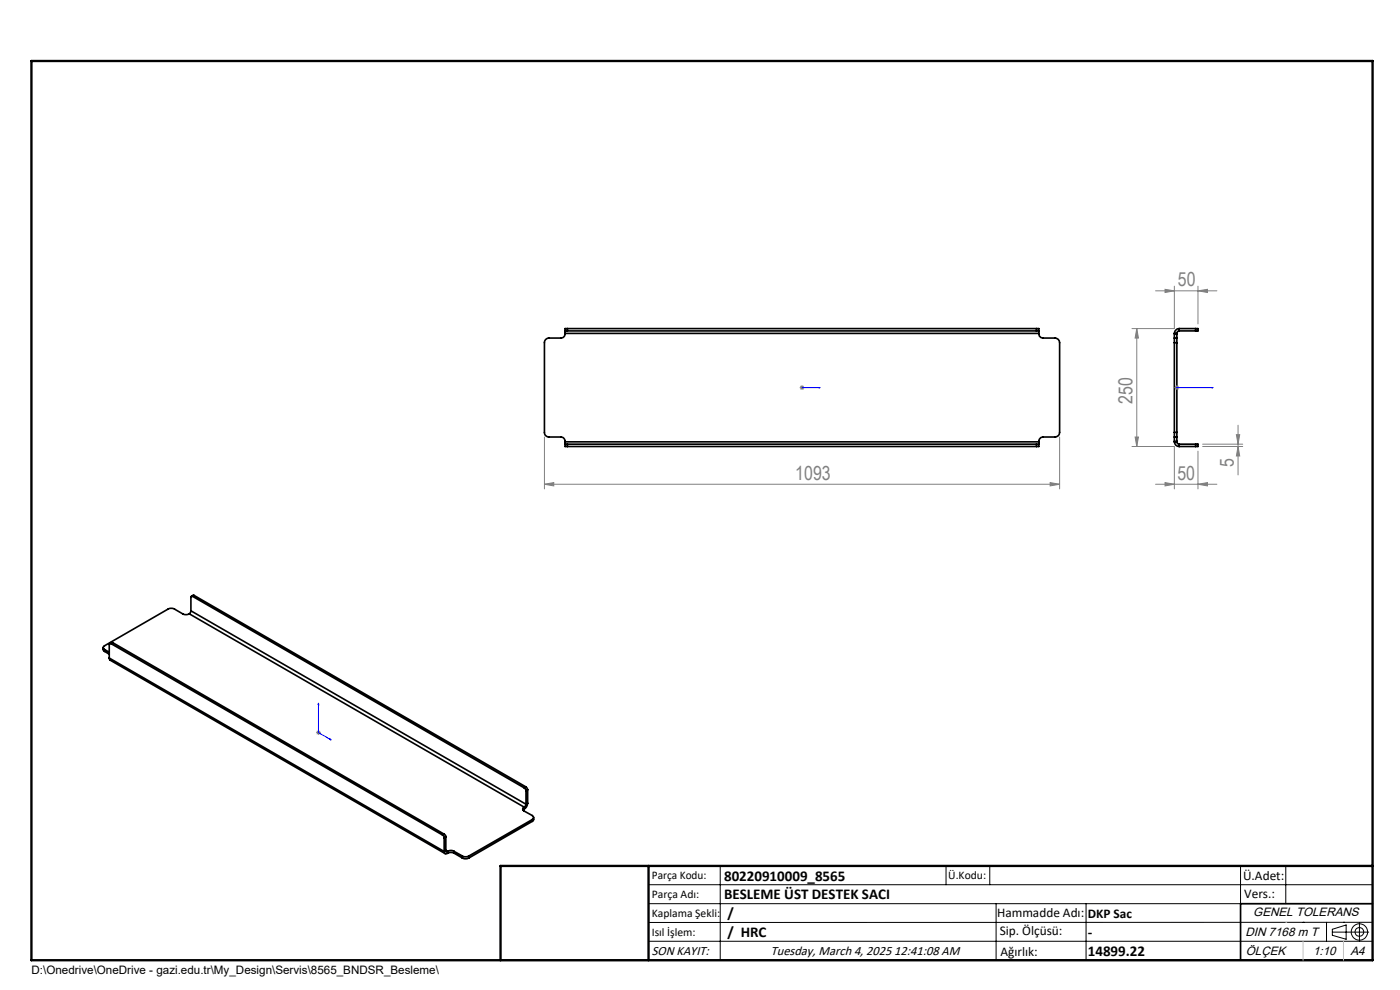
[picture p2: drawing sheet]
<svg xmlns="http://www.w3.org/2000/svg" width="297mm" height="210mm" viewBox="0 0 297 210" stroke-linecap="round" stroke-linejoin="round" font-family="sans-serif">
<g fill="none" stroke="#000" stroke-width=".35">
<path d="M119.9 70.2h.5M119.9 70.2v.5M119.9 70.7a.88 .88 0 0 1-.9 1h-2.5a.96 .96 0 0 0-1 1v19a.96 .96 0 0 0 1 1h2.5a.91 .91 0 0 1 .9 1M119.9 70.7h100.5M120.4 69.7h-.5v.5M120.4 69.7v.5M120.4 70.2h99.5M120.4 69.7h99.5M219.9 70.2h.5M219.9 69.7h.5v.5M219.9 69.7v.5M220.4 70.2v.5"/>
<path d="M220.4 70.7a.88 .88 0 0 0 .9 1h2.5a.97 .97 0 0 1 1 1v19a.97 .97 0 0 1-1 1h-2.5a.97 .97 0 0 0-.9 1M249.1 71.7v1M249.1 70.8v.9M249.1 70.7h.6M249.1 71.7h.6M249.1 72.7h.6M249.1 70.7v.1M249.1 72.7v19M249.1 70.8h.6M249.7 71.7v1M249.7 70.8v.9M249.7 70.7v.1"/>
<path d="M249.7 72.7v19M250.2 70.2l-.5 .2v.3M250.2 69.7a1.09 1.09 0 0 0-1.1 1M250.2 70.2h3.4M250.2 69.7h3.4M250.2 69.7v.5M253.6 69.7h.5v.5h-.5M253.6 69.7v.5M119.9 94.2h.5M119.9 94.2v.5h.5M119.9 93.7v.5M119.9 93.7h100.5"/>
<path d="M120.4 94.2v.5M120.4 94.2h99.5M120.4 94.7h99.5M219.9 94.2h.5M219.9 94.2v.5M220.4 94.2v.5h-.5M220.4 93.7v.5M249.1 91.7v1M249.1 92.7v.9M249.1 93.7a1.02 1.02 0 0 0 1.1 1M249.1 93.7h.6M249.1 92.7h.6"/>
<path d="M249.1 91.7h.6M249.1 93.6v.1M249.1 93.6h.6M249.7 91.7v1M249.7 92.7v.9M249.7 93.7l.1 .4 .4 .1M249.7 93.6v.1M250.2 94.2h3.4M250.2 94.7h3.4M250.2 94.2v.5M253.6 94.2h.5v.5h-.5M253.6 94.2v.5"/>
<path d="M21.9 137.4v.5l.3 .3M22.2 137.8l1 .6M22.2 137.8v.4M22.2 138.2l1 .6M23.2 139.6l.2 .4 71 41.1M23.2 139.6l71 41M23.5 136.5h-.2l-.1 .2v2.9M23.5 136.5l70.4 40.6M23.9 136.3l-.6 .2M23.9 136.3l-.4 .2M23.9 136.3l70.3 40.6M40.1 130.2l-.5 .2-.7-.1-1.9-1.1a1.5 1.5 0 0 0-1.4 0l-13.4 7.8a.43 .43 0 0 0-.3 .4 .43 .43 0 0 0 .3 .4"/>
<path d="M40.1 130.2l71.1 41M40.5 129.6l-.4 .6M40.5 129.6l71.1 41M40.9 126.5l-.4 .1v3M40.9 126.5l70.3 40.6M41.2 126.3h-.2l-.4 .2M41.2 126.3l-.3 .2M41.2 126.3l70.4 40.6M93.9 177.1l.3 .3v.4M94.2 176.9l.3 .3 .1 .3M94.2 177.8v2.8M94.2 176.9l-.3 .2"/>
<path d="M94.6 177.5l-.4 .3M94.6 177.5v2.9M111.1 171.3a.4 .4 0 0 0-.2 .3 .4 .4 0 0 0 .2 .4l1.8 1a.46 .46 0 0 1 .3 .4 .46 .46 0 0 1-.3 .4M111.1 171.7l-.2 .1M111.1 171.3v.4M111.2 167.1l.4 .6M111.2 171.2l-.1 .1M111.2 171.2v.4M111.2 171.6l-.1 .1M111.6 166.9l.3 .6M111.6 170.6l-.4 .6M111.6 167.7v2.9"/>
<path d="M111.6 166.9l-.4 .2M111.9 170.4a1.6 1.6 0 0 1-.7 1.2M111.9 167.5l-.3 .2M111.9 170.4l-.3 .2M111.9 167.5v2.9M112.9 173.8l-13.4 7.8M112.9 173.8v.4M112.9 174.2l-13.4 7.8M113.2 173.4l-.1 .7-.2 .1M94.2 180.6a.42 .42 0 0 0 .2 .5 .42 .42 0 0 0 .5-.1M94.6 180.4l.1 .2h.2M94.6 180.4l-.4 .2"/>
<path d="M94.6 180.4l.3 .2M94.9 180.6v.4M95 180.6a1.29 1.29 0 0 1 1.3 0M95 181l.5-.2 .8 .2M95 180.6h-.1M95 180.6v.4M95 181h-.1M96.3 180.6l1.8 1M96.3 180.6v.4M96.3 181l1.8 1M98.1 181.6a1.5 1.5 0 0 0 1.4 0M98.1 182a1.5 1.5 0 0 0 1.4 0"/>
<path d="M98.1 181.6v.4M99.5 181.6v.4M291.2 191.7h-28v12M106.2 203.7h185"/>
</g>
<g fill="none" stroke="#000" stroke-width=".21">
<path d="M137.6 187.7h153.6M137.6 191.7h153.6M137.6 199.7h153.6M152.8 183.7v20M200.7 183.7v4M210 183.7v4M211.3 191.7v12M230.4 191.7v12M263.2 183.7v20M272.8 183.7v8M276.4 195.6h.1M281.4 195.6v4.1"/>
<path d="M282.6 197.7h7.8M282.6 197.1l3-.9v3l-3-.8zM285 195.6h.1M288.4 195.8v3.8M291.2 195.6l-153.6 .1"/>
<circle cx="288.4" cy="197.7" r="1.74"/>
<circle cx="288.4" cy="197.7" r=".93"/>
</g>
<path d="M170 82.2h.2zM170.1 82.2h.1M170.1 82.2h3.9M174 82.2h-.4h.4M249.6 82.2h.1zM249.7 82.2h.1M249.7 82.2h7.7M257.4 82.2h-.4h.4M67.6 149.1v.4l-.1-.1zM67.6 149.1v6.3l2.7 1.6M70 156.7l.3 .3-.3-.1z" fill="none" stroke="#00f" stroke-width=".21"/>
<g fill="none" stroke="#808080" stroke-width=".21">
<path d="M241.2 69.7l.3 2h-.7zM241.2 69.7v25M245.1 61.7h13.1M247.2 61.4l1.9 .3-1.9 .3zM249.1 60.7v9h-9M254.1 61.7l2.1-.3v.6zM254.1 60.7v8M115.5 92.7v11M169.7 82.2h.9M169.8 81.9l.7 .7M170.1 81.7v1M170.5 81.9l-.7 .7"/>
<path d="M224.8 92.7v11M240.1 94.7h9v9M240.8 92.7h.7l-.3 2zM249.1 82.2h1.1M249.3 81.9l.7 .7M249.7 81.7v1M250 81.9l-.7 .7M254.1 95.7v8M255.1 94.7h8.5M255.1 94.2h8.5M262.3 92.2h.7l-.4 2zM262.6 94.7l.4 2h-.7z"/>
<path d="M262.6 90.2v10.5M115.5 102.7l2-.3v.7zM115.5 102.7h109.3M222.8 102.4l2 .3-2 .4zM245.1 102.7h13.1M247.2 102.4l1.9 .3-1.9 .4zM254.1 102.7l2.1-.3v.7zM67.1 155.4h1M67.2 155l.7 .7M67.6 154.9v1M67.9 155l-.7 .7"/>
</g>
<path d="M6.7 12.9h284.5v190.8h-284.5zM137.6 183.7v20M291.2 183.7h-185v20" fill="none" stroke="#000" stroke-width=".5"/>
<path d="M272.8 195.6h.1M276.4 199.7v4M285 199.7v4" fill="none" stroke="#c0c0c0" stroke-width=".21"/>
<g fill="#00f">
<path d="M70 156.7l.3 .3-.3-.1zM67.6 149.1v.4l-.1-.1zM173.6 82.2h.4zM170 82.2h.2z"/>
<path d="M249.6 82.2h.1zM257 82.2h.4z"/>
</g>
<g fill="#808080">
<path d="M115.5 102.7l2-.3v.7zM222.8 102.4l2 .3-2 .4z"/>
<path d="M247.2 102.4l1.9 .3-1.9 .4zM254.1 102.7l2.1-.3v.7z"/>
<path d="M254.1 61.7l2.1-.3v.6zM247.2 61.4l1.9 .3-1.9 .3z"/>
<path d="M241.2 69.7l.3 2h-.7zM240.8 92.7h.7l-.3 2zM262.3 92.2h.7l-.4 2zM262.6 94.7l.4 2h-.7z"/>
</g>
<g font-size="4.1" fill="#808080">
<text x="249.9" y="60.8">50</text>
<text x="240.2" y="85.6" transform="rotate(-90 240.2 85.6)">250</text>
<text x="168.7" y="101.8">1093</text>
<text x="249.8" y="101.8">50</text>
<text x="261.7" y="99.1" transform="rotate(-90 261.7 99.1)">5</text>
</g>
<g font-size="3.2">
<text x="153.6" y="190.8">BESLEME ÜST DESTEK SACI</text>
<text x="153.6" y="186.8">80220910009_8565</text>
<text x="154.3" y="194.8">/</text>
<text x="154.3" y="198.8">/ HRC</text>
<text x="230.8" y="198.7">-</text>
<text x="230.8" y="202.8">14899.22</text>
</g>
<g font-size="2.8">
<text x="263.7" y="186.7">Ü.Adet:</text>
<text x="263.9" y="190.5">Vers.:</text>
<text x="211.5" y="194.5">Hammadde Adı:</text>
<text x="230.8" y="194.7">DKP Sac</text>
<text x="138.3" y="202.6">SON KAYIT:</text>
<text x="163.5" y="202.6">Tuesday, March 4, 2025 12:41:08 AM</text>
<text x="212.1" y="198.4">Sip. Ölçüsü:</text>
<text x="212.2" y="202.7">Ağırlık:</text>
</g>
<g font-size="2.6">
<text x="265.9" y="194.4">GENEL TOLERANS</text>
<text x="264.2" y="198.5">DIN 7168 m T</text>
<text x="264.3" y="202.6">ÖLÇEK</text>
<text x="278.5" y="202.6">1:10</text>
<text x="286.5" y="202.6">A4</text>
</g>
<g font-size="2.5">
<text x="138.3" y="186.4">Parça Kodu:</text>
<text x="138.3" y="190.5">Parça Adı:</text>
<text x="201.2" y="186.5">Ü.Kodu:</text>
<text x="138.3" y="194.5">Kaplama Şekli:</text>
<text x="138.3" y="198.6">Isıl İşlem:</text>
<text x="6.7" y="206.7">D:\Onedrive\OneDrive - gazi.edu.tr\My_Design\Servis\8565_BNDSR_Besleme\</text>
</g>
</svg>
